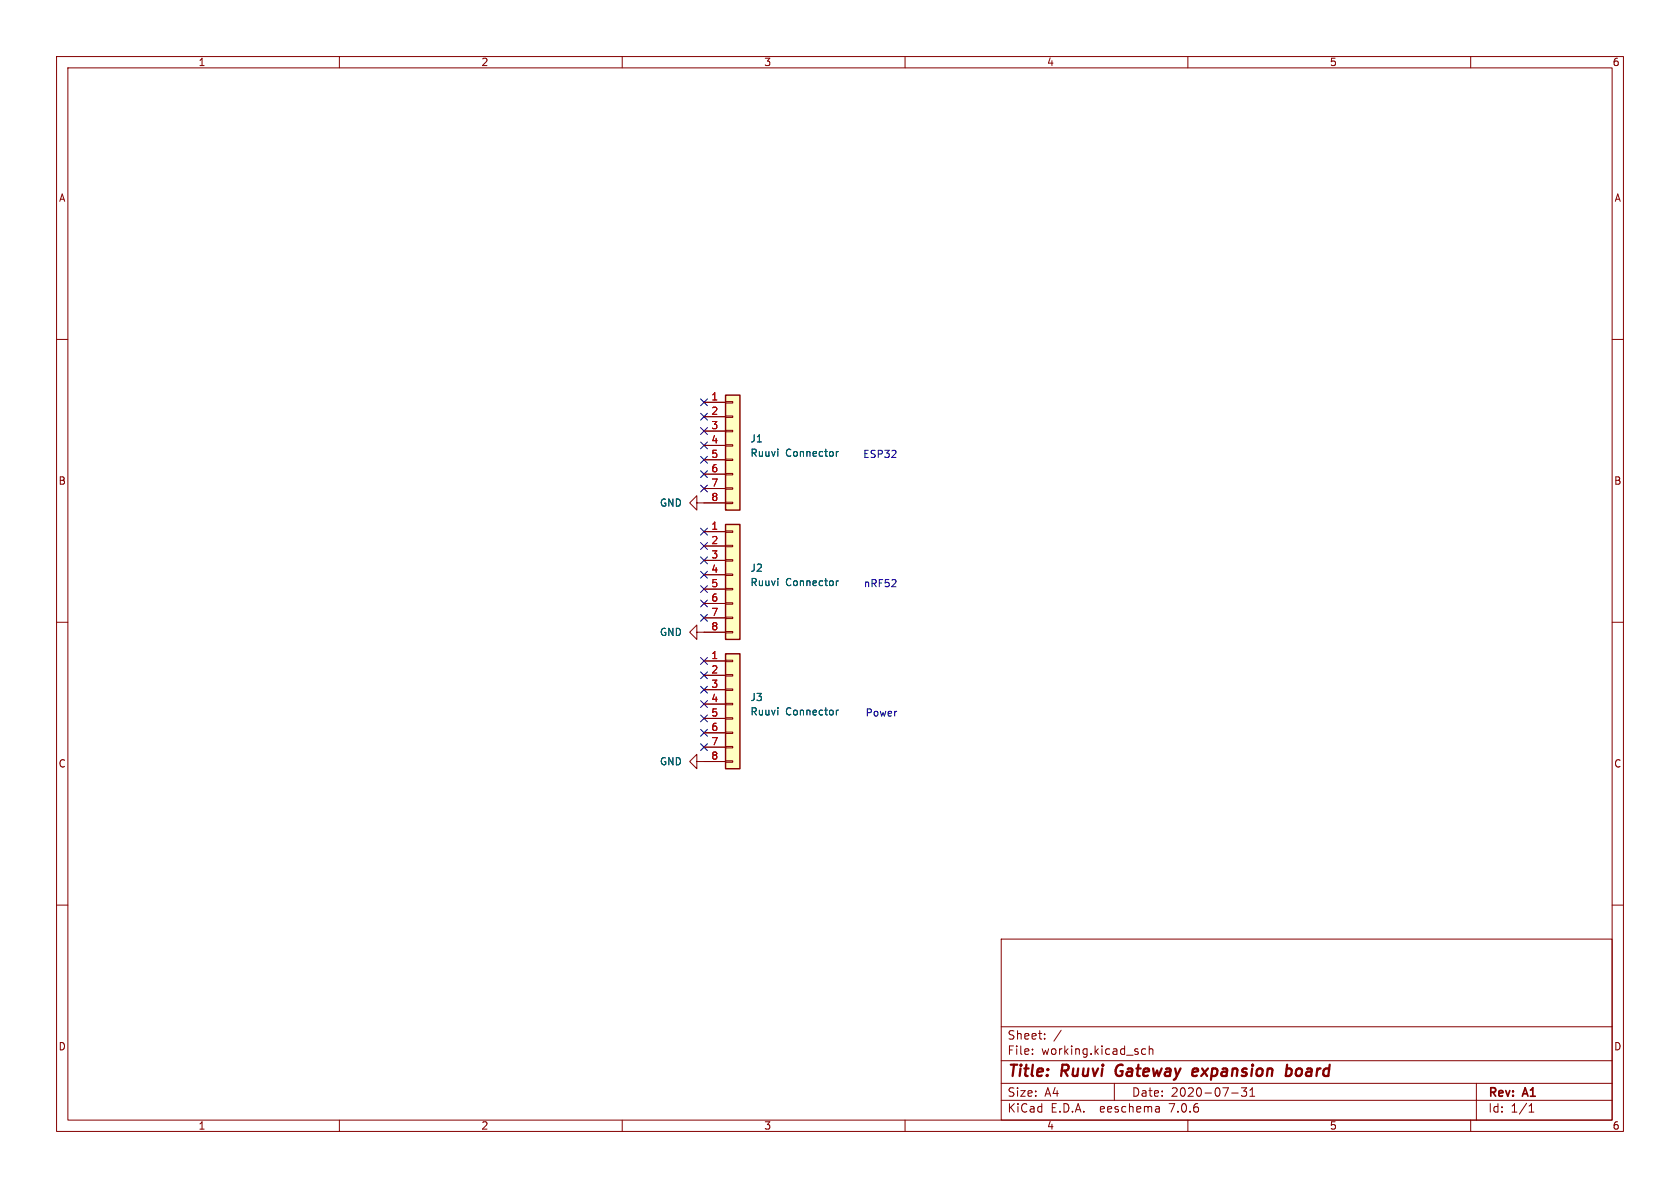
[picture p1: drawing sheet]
<svg xmlns="http://www.w3.org/2000/svg" width="297mm" height="210mm" viewBox="0 0 297 210" stroke-linecap="round" stroke-linejoin="round" font-family="sans-serif">
<g fill="none" stroke="#840000" stroke-width=".18">
<path d="M10 10h277v190h-277zM12 12h273v186h-273zM60 10v2M110 10v2M160 10v2M210 10v2M260 10v2M10 60h2M285 60h2M124.5 71.1h3.8M124.5 73.7h3.8M124.5 76.2h3.8"/>
<path d="M124.5 78.7h3.8M128.3 78.6h1.2v.3h-1.2zM128.3 76.1h1.2v.2h-1.2zM128.3 73.5h1.2v.3h-1.2zM128.3 71h1.2v.2h-1.2zM123.2 88.9v-1.3l-1.3 1.3 1.3 1.3v-1.3h5.1M124.5 94h3.8M124.5 96.5h3.8M124.5 99.1h3.8M124.5 81.3h3.8M124.5 83.8h3.8M124.5 86.4h3.8"/>
<path d="M128.3 98.9h1.2v.3h-1.2zM128.3 96.4h1.2v.2h-1.2zM128.3 93.9h1.2v.2h-1.2zM128.3 88.8h1.2v.2h-1.2zM128.3 86.2h1.2v.3h-1.2zM128.3 83.7h1.2v.2h-1.2zM128.3 81.2h1.2v.2h-1.2zM10 110h2M123.2 111.8v-1.3l-1.3 1.3 1.3 1.2v-1.2h5.1M124.5 101.6h3.8M124.5 104.1h3.8M124.5 106.7h3.8"/>
<path d="M124.5 109.2h3.8M124.5 116.8h3.8M124.5 119.4h3.8M128.3 111.6h1.2v.3h-1.2zM128.3 109.1h1.2v.2h-1.2zM128.3 106.6h1.2v.2h-1.2zM128.3 104h1.2v.3h-1.2zM128.3 101.5h1.2v.2h-1.2zM128.3 119.3h1.2v.2h-1.2zM128.3 116.7h1.2v.3h-1.2zM285 110h2M123.2 134.6v-1.2l-1.3 1.2 1.3 1.3v-1.3h5.1"/>
<path d="M124.5 121.9h3.8M124.5 124.5h3.8M124.5 127h3.8M124.5 129.5h3.8M124.5 132.1h3.8M128.3 134.5h1.2v.2h-1.2zM128.3 132h1.2v.2h-1.2zM128.3 129.4h1.2v.3h-1.2zM128.3 126.9h1.2v.2h-1.2zM128.3 124.3h1.2v.3h-1.2zM128.3 121.8h1.2v.2h-1.2zM10 160h2"/>
<path d="M285 160h2M177 166h108v32h-108zM60 198v2M110 198v2M160 198v2M177 194.5h108M177 191.5h108M177 187.5h108M177 181.5h108M182.5 186.3v.1M182.5 185.5v.1M184.7 183.6v.1"/>
<path d="M184.7 182.8v.1M187.6 182.1l-1.3 2M197 191.5v3M202.5 185.5l-.4-.1-.3 .3v.4l.2 .2h.5M203.2 185.5l.2-.1 .3 .1 .1 .9M203.2 184.9v1.5M204.9 195.7l.1 .9M205 196.5l-.2 .1M205 196h-.2M210 198v2M217.7 193.2h1.2M220.4 192.3l-.5 .6 .4 .1v.7l-.2 .1h-.4l-.2-.1"/>
<path d="M221 193.8h.8M221 192.7l.4-.4v1.5M260 198v2M261 191.5v6.5M270.3 196.6h.9M270.3 195.5l.4-.4v1.5"/>
</g>
<path d="M197.5 188.5a1.27 1.27 0 0 0 0 1.6M211.7 189l-.5-.1-.3 .3-.1 .9 .2 .1 .6-.1M211.8 189.4l-1 .1M227.5 189l.2-.1 .5 .1 .2 .3-.1 .5a.66 .66 0 0 1-1 .3M227.6 188.2l-.3 2" fill="none" stroke="#840000" stroke-width=".4"/>
<g fill="#ffffc2" stroke="#ffffc2" stroke-width=".18">
<path d="M128.3 92.7h2.5v20.3h-2.5z"/>
<path d="M128.3 69.9h2.5v20.3h-2.5z"/>
<path d="M128.3 115.6h2.5v20.3h-2.5z"/>
</g>
<path d="M128.3 69.9h2.5v20.3h-2.5zM128.3 92.7h2.5v20.3h-2.5zM128.3 115.6h2.5v20.3h-2.5z" fill="none" stroke="#840000" stroke-width=".25"/>
<path d="M147.9 79.8v.9M148.2 79.8l-.3 .3M147.9 102.7v.8M148.2 102.7l-.3 .2M147.9 125.5v.9M148.2 125.5l-.3 .3" fill="none" stroke="#006464" stroke-width=".18"/>
<g fill="none" stroke="#000084" stroke-width=".18">
<path d="M123.9 75.6l1.2 1.2M123.9 78.1l1.2 1.2M123.9 73.1l1.2 1.2M123.9 70.5l1.2 1.2M125.1 75.6l-1.2 1.2M125.1 78.1l-1.2 1.2M125.1 73.1l-1.2 1.2M125.1 70.5l-1.2 1.2M123.9 98.5l1.2 1.2M123.9 85.8l1.2 1.2M123.9 83.2l1.2 1.2M123.9 93.4l1.2 1.2"/>
<path d="M123.9 95.9l1.2 1.2M123.9 80.7l1.2 1.2M125.1 98.5l-1.2 1.2M125.1 85.8l-1.2 1.2M125.1 83.2l-1.2 1.2M125.1 93.4l-1.2 1.2M125.1 95.9l-1.2 1.2M125.1 80.7l-1.2 1.2M123.9 108.6l1.2 1.2M123.9 103.5l1.2 1.2M123.9 106.1l1.2 1.2M123.9 101l1.2 1.2"/>
<path d="M123.9 118.8l1.2 1.2M123.9 116.2l1.2 1.2M125.1 108.6l-1.2 1.2M125.1 103.5l-1.2 1.2M125.1 106.1l-1.2 1.2M125.1 101l-1.2 1.2M125.1 118.8l-1.2 1.2M125.1 116.2l-1.2 1.2M123.9 128.9l1.2 1.2M123.9 126.4l1.2 1.2M123.9 121.3l1.2 1.2M123.9 131.5l1.2 1.2"/>
<path d="M123.9 123.9l1.2 1.2M125.1 128.9l-1.2 1.2M125.1 126.4l-1.2 1.2M125.1 121.3l-1.2 1.2M125.1 131.5l-1.2 1.2M125.1 123.9l-1.2 1.2"/>
</g>
<g font-size="2.8" fill="#840000">
<text x="178" y="190.9">Title:</text>
<text x="187.7" y="190.9">Ruuvi</text>
<text x="198.1" y="190.9">Gateway</text>
<text x="212.5" y="190.9">expansion</text>
<text x="229.8" y="190.9">board</text>
</g>
<g font-size="2.1" fill="#840000">
<text x="178" y="184">Sheet:</text>
<text x="178" y="186.7">File:</text>
<text x="184.1" y="186.7">working.kicad_sch</text>
<text x="178" y="196.9">KiCad</text>
<text x="178" y="194.1">Size:</text>
<text x="184.7" y="194.1">A4</text>
<text x="185.7" y="196.9">E.D.A.</text>
<text x="194.6" y="196.9">eeschema</text>
<text x="200" y="194.1">Date:</text>
<text x="207" y="196.9">7.0.6</text>
<text x="207" y="194.1">2020-07-31</text>
<text x="263" y="194.3">Rev:</text>
<text x="263" y="196.9">Id:</text>
<text x="267.1" y="196.9">1/1</text>
<text x="269.4" y="194.3">A1</text>
</g>
<g font-size="1.8" fill="#840000">
<text x="35" y="11.9">1</text>
<text x="85" y="11.9">2</text>
<text x="135" y="11.9">3</text>
<text x="185" y="11.9">4</text>
<text x="235" y="11.9">5</text>
<text x="285" y="11.9">6</text>
<text x="10.3" y="35.9">A</text>
<text x="285.3" y="35.9">A</text>
<text x="10.3" y="85.9">B</text>
<text x="285.3" y="85.9">B</text>
<text x="10.3" y="135.9">C</text>
<text x="285.3" y="135.9">C</text>
<text x="10.3" y="185.9">D</text>
<text x="285.3" y="185.9">D</text>
<text x="35" y="199.9">1</text>
<text x="85" y="199.9">2</text>
<text x="135" y="199.9">3</text>
<text x="185" y="199.9">4</text>
<text x="235" y="199.9">5</text>
<text x="285" y="199.9">6</text>
</g>
<g font-size="1.8" fill="#a90000">
<text x="125.7" y="70.9">1</text>
<text x="125.7" y="73.4">2</text>
<text x="125.7" y="75.9">3</text>
<text x="125.7" y="78.5">4</text>
<text x="125.7" y="81">5</text>
<text x="125.7" y="83.6">6</text>
<text x="125.7" y="86.1">7</text>
<text x="125.7" y="88.6">8</text>
<text x="125.7" y="93.7">1</text>
<text x="125.7" y="96.3">2</text>
<text x="125.7" y="98.8">3</text>
<text x="125.7" y="101.3">4</text>
<text x="125.7" y="103.9">5</text>
<text x="125.7" y="106.4">6</text>
<text x="125.7" y="109">7</text>
<text x="125.7" y="111.5">8</text>
<text x="125.7" y="116.6">1</text>
<text x="125.7" y="119.1">2</text>
<text x="125.7" y="121.7">3</text>
<text x="125.7" y="124.2">4</text>
<text x="125.7" y="126.7">5</text>
<text x="125.7" y="129.3">6</text>
<text x="125.7" y="131.8">7</text>
<text x="125.7" y="134.4">8</text>
</g>
<g font-size="1.8" fill="#006464">
<text x="132.6" y="78.4">J1</text>
<text x="132.6" y="80.9">Ruuvi</text>
<text x="138.9" y="80.9">Connector</text>
<text x="116.6" y="89.8">GND</text>
<text x="132.6" y="101.3">J2</text>
<text x="132.6" y="103.8">Ruuvi</text>
<text x="138.9" y="103.8">Connector</text>
<text x="116.6" y="112.6">GND</text>
<text x="132.6" y="124.1">J3</text>
<text x="132.6" y="126.7">Ruuvi</text>
<text x="138.9" y="126.7">Connector</text>
<text x="116.6" y="135.5">GND</text>
</g>
<g font-size="1.8" fill="#0000c2">
<text x="152.5" y="81">ESP32</text>
<text x="152.6" y="103.9">nRF52</text>
<text x="152.9" y="126.8">Power</text>
</g>
</svg>
